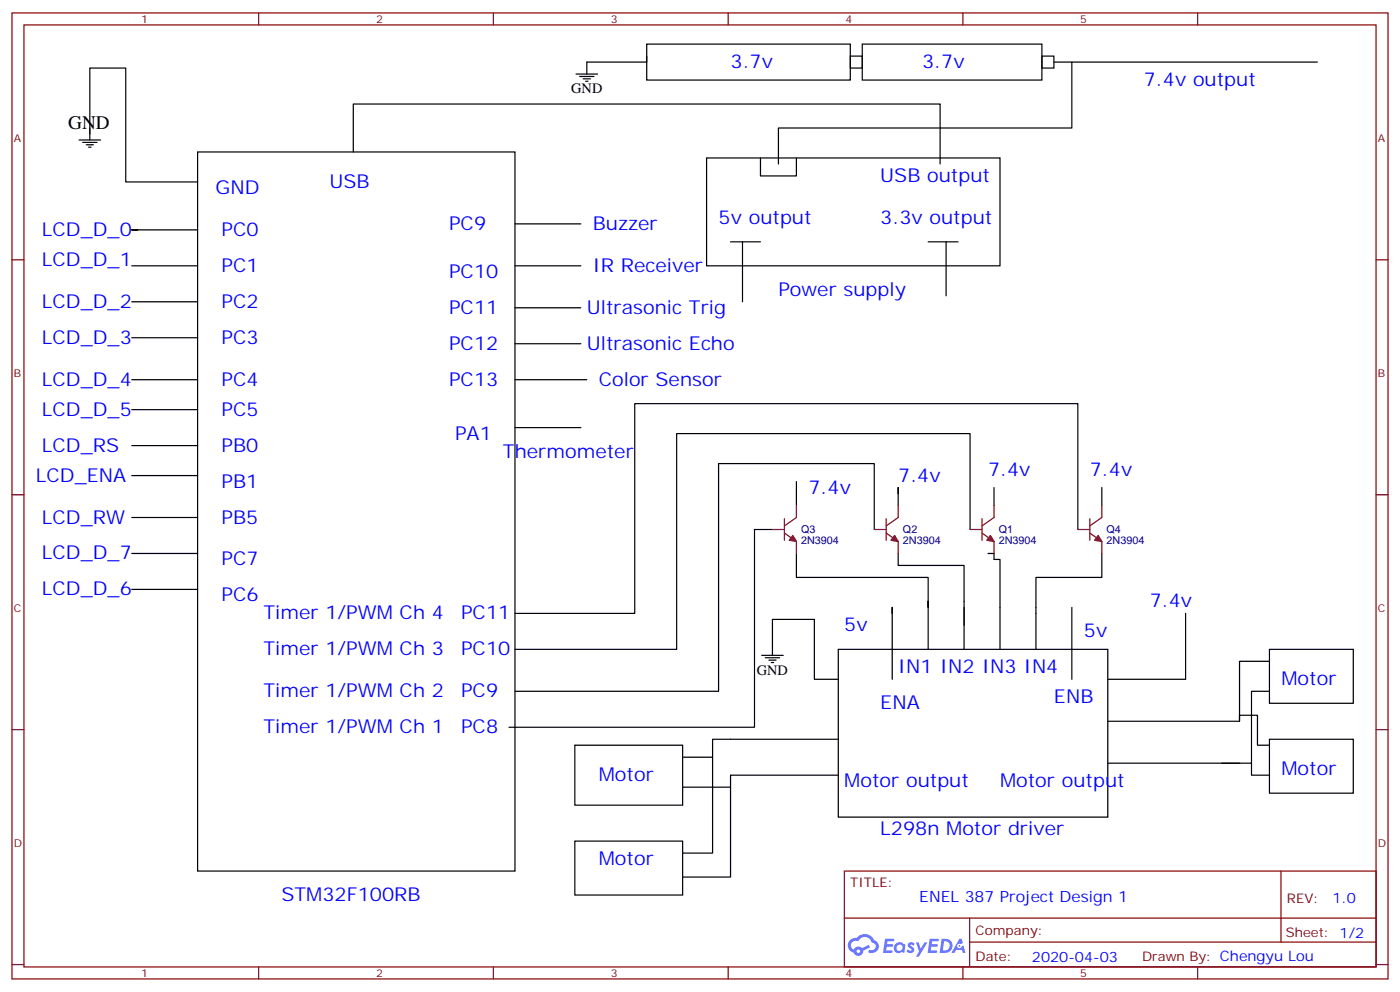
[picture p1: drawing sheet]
<svg xmlns="http://www.w3.org/2000/svg" width="412mm" height="292mm" viewBox="0 0 412 292" stroke-linecap="round" stroke-linejoin="round" font-family="sans-serif">
<g fill="none" stroke="#000" stroke-width=".35">
<path d="M190.5 13h60v10.6h-60zM190.5 16.5v1.8h-17.6M250.5 16.5h3.5v3.5h-3.5zM254 13h52.9v10.6h-52.9zM306.9 16.5h3.5v3.5h-3.5zM310.4 18.3h5.3v19.4h-86.4v10.6M315.7 18.3h72.4M26.5 39.4v-19.4h10.5v33.6h21.2M58.2 44.7h93.5v211.7h-93.5zM104.1 44.7v-14.1h172.8v17.7M208.1 46.5h86.5v31.7h-86.5zM224 46.5v5.3h10.6v-5.3"/>
<path d="M38.8 78.2h19.4M40.6 67.7h-1.8h19.4M151.7 78.2h19.4M151.7 65.9h19.4M215.2 71.2h8.8M218.7 71.2v17.6M273.4 71.2h8.8M278.7 71.2v15.9M38.8 88.8h19.4M38.8 99.4h19.4M151.7 90.6h19.4M38.8 111.8h19.4"/>
<path d="M151.7 111.8h21.2M151.7 101.2h19.4M38.8 120.6h19.4M38.8 131.2h19.4M38.8 140h19.4M151.7 125.9h19.4M38.8 152.3h19.4M227.5 155.9h-5.3v58.2h-72.3M234.6 141.7v7.1M257.5 155.9v-19.4h-45.8v67h-60M264.6 145.3v-1.8v5.3M285.8 155.9v-28.3h-86.5v63.5h-47.6"/>
<path d="M292.8 143.5v5.3M317.5 155.9v-37.1h-130.5v61.8h-35.3M324.6 143.5v5.3M38.8 162.9h19.4M38.8 173.5h19.4M234.6 162.9v7.1h38.8v8.8v-1.8M264.6 162.9v3.5h19.4v17.7M273.4 178.8v12.3M284 178.8v12.3M291 162.9h1.8v1.8h1.8v26.4M315.7 178.8v21.2M324.6 162.9v7.1h-19.4v21.1"/>
<path d="M227.5 189.4v-7.1h12.4v17.7h7M246.9 191.1h79.4v49.4h-79.4zM262.8 180.6v-1.8v21.2M349.2 180.6v19.4h-22.9M373.9 191.1h24.7v15.9h-24.7zM373.9 194.7h-8.8v17.6M169.3 219.4h31.8v17.6h-31.8zM246.9 217.6h-37v5.3h-8.8M326.3 212.3h38.8M365.1 212.3v-1.8h5.3v8.9h3.5M373.9 217.6h24.7v15.9h-24.7zM373.9 203.5h-5.2v21.1h-8.9"/>
<path d="M209.9 222.9v28.2h-8.8M215.2 231.7v26.5h-14.1M246.9 228.2h-31.7v3.5h-14.1M326.3 224.6h38.8M368.7 224.6v3.6h5.2M169.3 247.6h31.8v15.9h-31.8z"/>
</g>
<g fill="none" stroke="#870000" stroke-width=".35">
<path d="M3.5 3.8h405.4v284.3h-405.4zM7.1 7.3h398.2v277.3h-398.2zM76.2 3.8v3.5M145.3 3.8v3.5M214.5 3.8v3.5M283.6 3.8v3.5M352.8 3.8v3.5M3.5 76.5h3.6M405.3 76.5h3.6M3.5 145.6h3.6M405.3 145.6h3.6M3.5 214.8h3.6"/>
<path d="M405.3 214.8h3.6M248.7 256.4h156.6v28.2h-156.6zM377.3 256.4v20.9M248.7 270.2h156.5M285.6 277.3h119.6M285.6 270.2v14.2M3.5 283.9h3.6M76.2 284.6v3.5M145.3 284.6v3.5M214.5 284.6v3.5M283.6 284.6v3.5M352.8 284.6v3.5"/>
<path d="M405.3 283.9h3.6"/>
</g>
<g fill="#5487ff">
<path d="M267.7 277.6a1.22 1.22 0 0 1 1.7 .2l-.4 .6a.47 .47 0 0 0-.3-.4 .47 .47 0 0 0-.5 .2l.1 .2a1.14 1.14 0 0 1 .8 1.8 1.14 1.14 0 0 1-1.9 0l-.2-.2 .5-.6 .7 .5a.29 .29 0 0 0 .3-.3 .29 .29 0 0 0-.2-.3 1.04 1.04 0 0 1-.6-1.7z"/>
<path d="M260.7 276.3h2.4l.3 .2-.2 .5-1.8 .1-.1 .8h1.5l.3 .4-.3 .4h-1.6l-.2 1.1h1.7l.2 .3-.2 .3-2.6 .1z"/>
<path d="M273.8 276.3h2.4l.3 .2-.1 .5-1.8 .1-.2 .8h1.6l.3 .4-.4 .4h-1.6l-.1 1.1h1.7l.2 .3-.2 .3-2.6 .1z"/>
<path d="M282.6 276.3h.7l.3 1.3-.6 .3a.69 .69 0 0 0-1 .3 .69 .69 0 0 0 .4 .9 .69 .69 0 0 0 .9-.6l.5-.2 .6 2.2h-.8l-.2-.9h-1.8l-.5 .9h-.8z"/>
<path d="M269.8 277.4h.8l.6 1.8 1.1-1.8h.9l-2.6 4.2h-.8l.9-1.5z"/>
<path d="M277.4 276.3l-.6 4.2h1.3a2.11 2.11 0 0 0 2.5-2.1 2.11 2.11 0 0 0-2.5-2.1zM278.1 277.1a1.39 1.39 0 0 1 1.7 1.4 1.39 1.39 0 0 1-1.8 1.3h-.3z"/>
<path d="M263.7 277.9a1.54 1.54 0 0 0-.1 2.2 1.54 1.54 0 0 0 2.2 .1l.6 .3 .3-2.3-.2-.3h-.4a1.49 1.49 0 0 0-2.4 0zM264 278.9a.94 .94 0 0 1 1.8 0 .94 .94 0 0 1-1.8 0z"/>
<path d="M250.4 276.7a2.18 2.18 0 0 0 1.1 3.7 1.44 1.44 0 0 0 1.6 .9 1.44 1.44 0 0 0 1.2-1.4l2-1.1-.5-.7-1.9 1a1.47 1.47 0 0 0-2.4 .4 1.39 1.39 0 0 1-.7-1.9 1.39 1.39 0 0 1 2-.5 2.12 2.12 0 0 1 2.2-1.3 2.12 2.12 0 0 1 1.9 1.7 1.14 1.14 0 0 1 1.1 1.4 1.14 1.14 0 0 1-1.7 .7 .43 .43 0 0 0-.5 .4 .43 .43 0 0 0 .4 .5 1.98 1.98 0 0 0 2.5-1.2 1.98 1.98 0 0 0-1.2-2.6 3.1 3.1 0 0 0-5.3-.6l-.9 .1zM252.3 280a.55 .55 0 0 1 1.1 0 .55 .55 0 0 1-1.1 0z"/>
<circle cx="282.6" cy="278.4" r=".26"/>
</g>
<g fill="none" stroke="#870000" stroke-width=".35">
<path d="M227.5 155.9h3.6M231.1 156.9l3.5 2.5v3.5M231.1 152.7v6.3M234.6 148.8v3.5l-3.5 2.5M257.5 155.9h3.6M261.1 156.9l3.5 2.5v3.5M261.1 152.7v6.3M264.6 148.8v3.5l-3.5 2.5M285.8 155.9h3.5M289.3 156.9l3.5 2.5v3.5M289.3 152.7v6.3M292.8 148.8v3.5l-3.5 2.5"/>
<path d="M317.5 155.9h3.5M321 156.9l3.6 2.5v3.5M321 152.7v6.3M324.6 148.8v3.5l-3.6 2.5"/>
</g>
<g fill="#870000" stroke="#870000" stroke-width=".35">
<path d="M291.7 157.6l1.1 1.8-2.1-.4z"/>
<path d="M263.5 157.6l1.1 1.8-2.1-.4z"/>
<path d="M233.5 157.6l1.1 1.8-2.1-.4z"/>
<path d="M323.5 157.6l1.1 1.8-2.2-.4z"/>
</g>
<g fill="none" stroke="#000" stroke-width=".35">
<path d="M172.9 18.3v3.5M26.5 37.7v3.5M169.7 21.8h6.3M170.7 22.5h4.3M171.8 23.2h2.1M172.5 23.9h.7M23.3 41.2h6.3M24.3 41.9h4.3M25.4 42.6h2.1M26.1 43.3h.7M224.4 192.9h6.3M225.4 193.6h4.3"/>
<path d="M226.5 194.3h2.1M227.2 195h.7M227.5 189.4v3.5"/>
</g>
<g font-size="5.6" fill="#00f">
<text x="215.2" y="20">3.7v</text>
<text x="271.6" y="20">3.7v</text>
<text x="336.9" y="25.3">7.4v output</text>
<text x="259.3" y="53.6">USB output</text>
<text x="63.5" y="57.1">GND</text>
<text x="97" y="55.3">USB</text>
<text x="211.7" y="65.9">5v output</text>
<text x="259.3" y="65.9">3.3v output</text>
<text x="12.3" y="69.4">LCD_D_0</text>
<text x="65.3" y="69.4">PC0</text>
<text x="132.3" y="67.7">PC9</text>
<text x="174.6" y="67.7">Buzzer</text>
<text x="12.3" y="78.2">LCD_D_1</text>
<text x="65.3" y="80">PC1</text>
<text x="132.3" y="81.8">PC10</text>
<text x="174.6" y="80">IR Receiver</text>
<text x="229.3" y="87.1">Power supply</text>
<text x="12.3" y="90.6">LCD_D_2</text>
<text x="65.3" y="90.6">PC2</text>
<text x="132.3" y="92.4">PC11</text>
<text x="172.9" y="92.4">Ultrasonic Trig</text>
<text x="12.3" y="101.2">LCD_D_3</text>
<text x="65.3" y="101.2">PC3</text>
<text x="132.3" y="102.9">PC12</text>
<text x="172.9" y="102.9">Ultrasonic Echo</text>
<text x="12.3" y="113.5">LCD_D_4</text>
<text x="65.3" y="113.5">PC4</text>
<text x="132.3" y="113.5">PC13</text>
<text x="176.4" y="113.5">Color Sensor</text>
<text x="12.3" y="122.3">LCD_D_5</text>
<text x="65.3" y="122.3">PC5</text>
<text x="134.1" y="129.4">PA1</text>
<text x="12.3" y="132.9">LCD_RS</text>
<text x="65.3" y="132.9">PB0</text>
<text x="148.2" y="134.7">Thermometer</text>
<text x="10.6" y="141.7">LCD_ENA</text>
<text x="65.3" y="143.5">PB1</text>
<text x="264.6" y="141.7">7.4v</text>
<text x="291" y="140">7.4v</text>
<text x="321" y="140">7.4v</text>
<text x="238.1" y="145.3">7.4v</text>
<text x="12.3" y="154.1">LCD_RW</text>
<text x="65.3" y="154.1">PB5</text>
<text x="12.3" y="164.7">LCD_D_7</text>
<text x="65.3" y="166.4">PC7</text>
<text x="12.3" y="175.3">LCD_D_6</text>
<text x="65.3" y="177">PC6</text>
<text x="338.7" y="178.8">7.4v</text>
<text x="77.6" y="182.3">Timer 1/PWM Ch 4</text>
<text x="135.8" y="182.3">PC11</text>
<text x="248.7" y="185.8">5v</text>
<text x="319.3" y="187.6">5v</text>
<text x="77.6" y="192.9">Timer 1/PWM Ch 3</text>
<text x="135.8" y="192.9">PC10</text>
<text x="264.6" y="198.2">IN1 IN2 IN3 IN4</text>
<text x="377.5" y="201.7">Motor</text>
<text x="77.6" y="205.2">Timer 1/PWM Ch 2</text>
<text x="135.8" y="205.2">PC9</text>
<text x="259.3" y="208.8">ENA</text>
<text x="310.4" y="207">ENB</text>
<text x="77.6" y="215.8">Timer 1/PWM Ch 1</text>
<text x="135.8" y="215.8">PC8</text>
<text x="176.4" y="229.9">Motor</text>
<text x="248.7" y="231.7">Motor output</text>
<text x="294.6" y="231.7">Motor output</text>
<text x="377.5" y="228.2">Motor</text>
<text x="259.3" y="245.8">L298n Motor driver</text>
<text x="176.4" y="254.6">Motor</text>
<text x="82.9" y="265.2">STM32F100RB</text>
</g>
<text font-size="5.6" x="20.1" y="38">GND</text>
<text font-size="4.6" fill="#00f" x="270.8" y="265.4">ENEL 387 Project Design 1</text>
<g font-size="4.2">
<text x="168.3" y="27.4">GND</text>
<text x="223" y="198.5">GND</text>
</g>
<g font-size="4.2" fill="#00f">
<text x="392.5" y="265.7">1.0</text>
<text x="304" y="283">2020-04-03</text>
</g>
<g font-size="3.9" fill="#800">
<text x="250.5" y="261">TITLE:</text>
<text x="379.1" y="265.7">REV:</text>
<text x="287.4" y="275.2">Company:</text>
<text x="378.7" y="275.8">Sheet: 1/2</text>
<text x="287.4" y="282.9">Date:</text>
<text x="336.4" y="282.9">Drawn By: Chengyu Lou</text>
</g>
<g font-size="3.2" fill="#800">
<text x="41.6" y="6.8">1</text>
<text x="110.8" y="6.8">2</text>
<text x="179.9" y="6.8">3</text>
<text x="249.1" y="6.8">4</text>
<text x="318.2" y="6.8">5</text>
<text x="4.1" y="41.9">A</text>
<text x="405.9" y="41.9">A</text>
<text x="4.1" y="111.1">B</text>
<text x="405.9" y="111.1">B</text>
<text x="4.1" y="180.2">C</text>
<text x="405.9" y="180.2">C</text>
<text x="4.1" y="249.3">D</text>
<text x="405.9" y="249.3">D</text>
<text x="41.6" y="287.6">1</text>
<text x="110.8" y="287.6">2</text>
<text x="179.9" y="287.6">3</text>
<text x="249.1" y="287.6">4</text>
<text x="318.2" y="287.6">5</text>
</g>
<g font-size="3.2" fill="#000080">
<text x="236" y="160.2">2N3904</text>
<text x="236" y="157">Q3</text>
<text x="266" y="160.2">2N3904</text>
<text x="266" y="157">Q2</text>
<text x="294.2" y="160.2">2N3904</text>
<text x="294.2" y="157">Q1</text>
<text x="326" y="160.2">2N3904</text>
<text x="326" y="157">Q4</text>
</g>
</svg>
